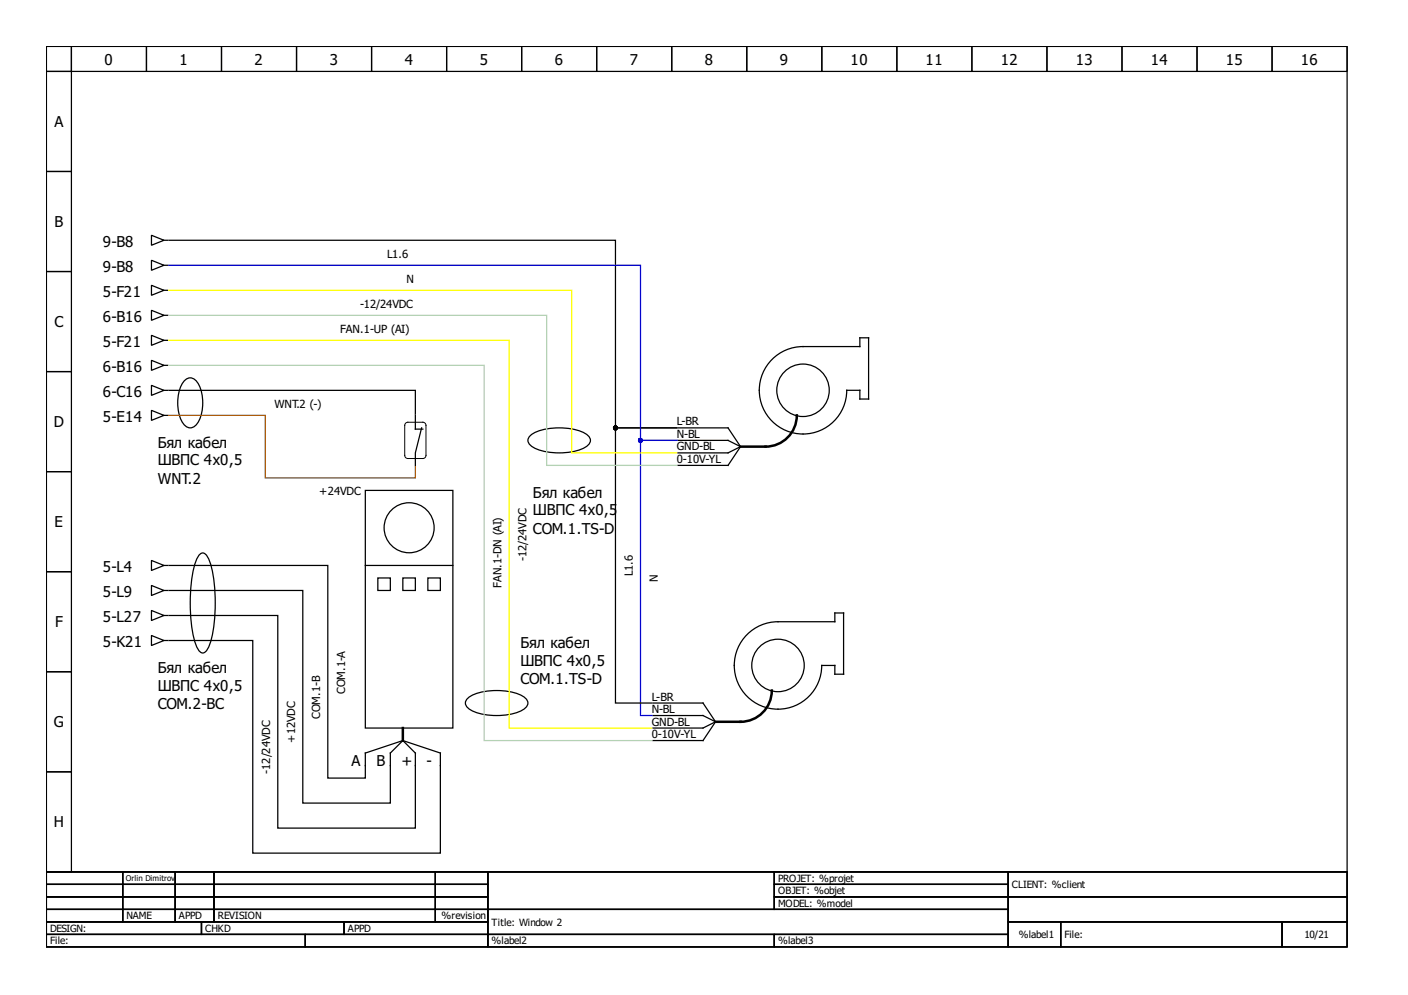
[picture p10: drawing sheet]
<svg xmlns="http://www.w3.org/2000/svg" width="297mm" height="210mm" viewBox="0 0 297 210" stroke-linecap="round" stroke-linejoin="round" font-family="sans-serif">
<g fill="none" stroke="#000" stroke-width=".26">
<path d="M9.8 9.8h274.4v174.1h-274.4zM9.8 9.8h5.3v5.3h-5.3zM9.8 15.1h5.3v21.1h-5.3zM15.1 9.8h15.8v5.3h-15.8zM30.9 9.8h15.8v5.3h-15.8zM46.7 9.8h15.9v5.3h-15.9zM62.6 9.8h15.8v5.3h-15.8zM78.4 9.8h15.8v5.3h-15.8zM94.2 9.8h15.9v5.3h-15.9zM110.1 9.8h15.8v5.3h-15.8zM125.9 9.8h15.8v5.3h-15.8zM141.7 9.8h15.8v5.3h-15.8z"/>
<path d="M157.5 9.8h15.9v5.3h-15.9zM173.4 9.8h15.8v5.3h-15.8zM189.2 9.8h15.8v5.3h-15.8zM205 9.8h15.9v5.3h-15.9zM220.9 9.8h15.8v5.3h-15.8zM236.7 9.8h15.8v5.3h-15.8zM252.5 9.8h15.9v5.3h-15.9zM268.4 9.8h15.8v5.3h-15.8zM9.8 36.2h5.3v21.1h-5.3zM9.8 57.3h5.3v21.1h-5.3zM32 49.6l2.6 1.1-2.6 1zM32 54.9l2.6 1.1-2.6 1z"/>
<path d="M34.6 50.7h.8M34.6 56h.8M35.6 50.7h94.2v39.6h13h-13v58h7.7M9.8 78.4h5.3v21.1h-5.3zM32 65.5l2.6 1-2.6 1.1zM32 70.7l2.6 1.1-2.6 1zM32 60.2l2.6 1-2.6 1.1zM32 76l2.6 1.1-2.6 1zM34.6 66.5h.8M34.6 71.8h.8M34.6 61.2h.8M34.6 77.1h.8"/>
<path d="M162.5 76.2a9.2 9.2 0 0 1 6.9-3.1h12v-1.8h1.8v12.9h-1.8v-1.9h-2.8a9.2 9.2 0 0 1-12.5 8.7 9.2 9.2 0 0 1-3.6-14.8zM9.8 99.5h5.3v21.1h-5.3zM32 86.6l2.6 1-2.6 1.1zM32 81.3l2.6 1-2.6 1.1zM34.6 82.3h.8M34.6 87.6h.8M35.6 82.3h52v5.1M39.1 80.1a1.59 1.59 0 0 1 2.5 .5 8.8 8.8 0 0 1 0 8.8 1.66 1.66 0 0 1-2.9 0 8.8 8.8 0 0 1 0-8.8zM87.6 87.6v2.9h1.6M88.9 90.3l-1.3 5.2v2.7M111.8 92a10.4 10.4 0 0 1 7.4-1.7 8.1 8.1 0 0 1 5 1.7 1.36 1.36 0 0 1-.5 2.2 13.1 13.1 0 0 1-11.4 0 1.4 1.4 0 0 1-.5-2.2zM143 90.3h10.6l2.6 3.9"/>
<path d="M143 92.9h10.6l2.6 1.3M156.2 94.2l-2.6 1.3h-10.6M156.2 94.2l-2.6 4h-10.6M32 118.2l2.6 1.1-2.6 1zM34.6 119.3h.8M35.6 119.3h33.6v44.8h7.9v-5.2l7.9-2.7M42 117.1a.87 .87 0 0 1 1.5 0 17.4 17.4 0 0 1 1.9 8.5 27.1 27.1 0 0 1-1.5 11.2 1.12 1.12 0 0 1-1.1 1 1.12 1.12 0 0 1-1.1-1 29 29 0 0 1-1.3-14l.4-2.5a8 8 0 0 1 1.2-3.2zM77.1 103.5h18.4v50.1h-18.4zM77.1 119.3h18.4M9.8 120.6h5.3v21.1h-5.3zM32 134.1l2.6 1-2.6 1.1zM32 128.8l2.6 1-2.6 1.1z"/>
<path d="M32 123.5l2.6 1.1-2.6 1zM34.6 135.1h.8M34.6 129.8h.8M34.6 124.6h.8M35.6 124.6h28.3v44.8h18.4v-10.5l2.7-2.7M35.6 135.1h17.7v44.9h39.6v-21.1l-7.9-2.7M35.6 129.8h23v44.9h29v-15.8l-2.6-2.7M79.7 121.9h2.6v2.7h-2.6zM85 121.9h2.6v2.7h-2.6zM90.3 121.9h2.6v2.7h-2.6zM157.2 134.3a9.2 9.2 0 0 1 6.9-3.1h12v-1.9h1.9v12.9h-1.9v-1.8h-2.7a9.2 9.2 0 0 1-12.5 8.6 9.2 9.2 0 0 1-3.7-14.7zM9.8 141.7h5.3v21.1h-5.3z"/>
<path d="M98.6 147.4a10.4 10.4 0 0 1 7.4-1.7 8.1 8.1 0 0 1 5 1.7 1.36 1.36 0 0 1-.5 2.2 13.1 13.1 0 0 1-11.4 0 1.4 1.4 0 0 1-.5-2.2zM137.8 148.3h10.5l2.6 4M137.8 150.9h10.5l2.6 1.4M150.9 152.3l-2.6 1.3h-10.5M150.9 152.3l-2.6 3.9h-10.5M9.8 162.8h5.3v21.1h-5.3zM9.8 183.9h274.4v15.9h-274.4zM9.8 183.9h16.1v2.7h-16.1zM9.8 186.6h16.1v2.6h-16.1zM9.8 189.2h16.1v2.6h-16.1zM9.8 191.8h16.1v2.7h-16.1zM9.8 194.5h32.7v2.6h-32.7z"/>
<path d="M9.8 197.1h54.6v2.7h-54.6zM25.9 183.9h11.1v2.7h-11.1zM25.9 186.6h11.1v2.6h-11.1zM25.9 189.2h11.1v2.6h-11.1zM25.9 191.8h11.1v2.7h-11.1zM37 183.9h8.1v2.7h-8.1zM37 186.6h8.1v2.6h-8.1zM37 189.2h8.1v2.6h-8.1zM37 191.8h8.1v2.7h-8.1zM42.5 194.5h30.1v2.6h-30.1zM45.1 183.9h46.7v2.7h-46.7zM45.1 186.6h46.7v2.6h-46.7z"/>
<path d="M45.1 189.2h46.7v2.6h-46.7zM45.1 191.8h46.7v2.7h-46.7zM64.4 197.1h38.5v2.7h-38.5zM72.6 194.5h30.3v2.6h-30.3zM91.8 183.9h11.1v2.7h-11.1zM91.8 186.6h11.1v2.6h-11.1zM91.8 189.2h11.1v2.6h-11.1zM91.8 191.8h11.1v2.7h-11.1zM102.9 183.9h60.4v7.9h-60.4zM102.9 191.8h109.8v5.3h-109.8zM102.9 197.1h60.4v2.7h-60.4zM163.3 183.9h49.4v2.7h-49.4z"/>
<path d="M163.3 186.6h49.4v2.6h-49.4zM163.3 189.2h49.4v2.6h-49.4zM163.3 197.1h49.4v2.7h-49.4zM212.7 183.9h71.5v5.3h-71.5zM212.7 189.2h71.5v5.3h-71.5zM212.7 194.5h11.1v5.3h-11.1zM223.8 194.5h46.7v5.3h-46.7zM270.5 194.5h13.7v5.3h-13.7z"/>
<circle cx="169.4" cy="82.3" r="5.5"/>
<circle cx="86.3" cy="111.3" r="5.3"/>
<circle cx="164.1" cy="140.4" r="5.5"/>
</g>
<path d="M168.1 87.6a6.6 6.6 0 0 1-6.6 6.6h-5.3M85 153.6v2.6M162.8 145.7a6.6 6.6 0 0 1-6.6 6.6h-5.3" fill="none" stroke="#000" stroke-width=".53"/>
<path d="M85.6 89.3l.4-.2h3.2a.66 .66 0 0 1 .7 .6v6.4a.66 .66 0 0 1-.7 .6h-3.2a.66 .66 0 0 1-.6-.6v-6.4z" fill="none" stroke="#000" stroke-width=".21"/>
<path d="M35.6 71.8h71.8v81.8h30.1M35.6 61.2h85v34.3h22.2" fill="none" stroke="#ff0" stroke-width=".26"/>
<path d="M35.6 77.1h66.5v79.1h35.4M35.6 66.5h79.7v31.7h27.5" fill="none" stroke="#b1d1b1" stroke-width=".26"/>
<path d="M35.6 56h99.5v36.9h7.7h-7.7v58h2.4" fill="none" stroke="#00f" stroke-width=".26"/>
<circle cx="135.1" cy="92.9" r=".4" fill="#00f" stroke="#00f" stroke-width=".26"/>
<circle cx="129.8" cy="90.3" r=".4" fill="#000" stroke="#000" stroke-width=".26"/>
<path d="M35.6 87.6h20.4v13.2h31.6v-2.4" fill="none" stroke="#a50" stroke-width=".26"/>
<g font-size="3.2">
<text x="22.1" y="13.6">0</text>
<text x="37.9" y="13.6">1</text>
<text x="53.7" y="13.6">2</text>
<text x="69.6" y="13.6">3</text>
<text x="85.4" y="13.6">4</text>
<text x="101.2" y="13.6">5</text>
<text x="117" y="13.6">6</text>
<text x="132.9" y="13.6">7</text>
<text x="148.7" y="13.6">8</text>
<text x="164.5" y="13.6">9</text>
<text x="179.4" y="13.6">10</text>
<text x="195.3" y="13.6">11</text>
<text x="211.1" y="13.6">12</text>
<text x="226.9" y="13.6">13</text>
<text x="242.8" y="13.6">14</text>
<text x="258.6" y="13.6">15</text>
<text x="274.4" y="13.6">16</text>
<text x="11.5" y="26.8">A</text>
<text x="11.5" y="47.9">B</text>
<text x="21.7" y="52">9-B8</text>
<text x="21.7" y="57.3">9-B8</text>
<text x="21.7" y="62.6">5-F21</text>
<text x="11.5" y="69">C</text>
<text x="21.7" y="67.8">6-B16</text>
<text x="21.7" y="73.1">5-F21</text>
<text x="21.7" y="83.7">6-C16</text>
<text x="21.7" y="78.4">6-B16</text>
<text x="21.7" y="88.9">5-E14</text>
<text x="11.4" y="90.1">D</text>
<text x="33.3" y="94.5">Бял кабел</text>
<text x="33.3" y="98.2">ШВПС 4x0,5</text>
<text x="33.3" y="102.1">WNT.2</text>
<text x="112.4" y="105">Бял кабел</text>
<text x="11.5" y="111.2">E</text>
<text x="112.4" y="108.7">ШВПС 4x0,5</text>
<text x="112.4" y="112.7">COM.1.TS-D</text>
<text x="21.7" y="125.9">5-L9</text>
<text x="21.7" y="120.6">5-L4</text>
<text x="21.7" y="131.2">5-L27</text>
<text x="11.6" y="132.3">F</text>
<text x="21.7" y="136.4">5-K21</text>
<text x="109.8" y="136.7">Бял кабел</text>
<text x="33.3" y="142">Бял кабел</text>
<text x="109.8" y="140.4">ШВПС 4x0,5</text>
<text x="33.3" y="145.7">ШВПС 4x0,5</text>
<text x="33.3" y="149.6">COM.2-BC</text>
<text x="109.8" y="144.4">COM.1.TS-D</text>
<text x="11.4" y="153.5">G</text>
<text x="74.2" y="161.5">A</text>
<text x="79.4" y="161.5">B</text>
<text x="84.7" y="161.5">+</text>
<text x="90" y="161.5">-</text>
<text x="11.4" y="174.6">H</text>
</g>
<g font-size="2.4">
<text x="81.7" y="54.4">L1.6</text>
<text x="85.8" y="59.7">N</text>
<text x="75.9" y="64.9">-12/24VDC</text>
<text x="71.7" y="70.2">FAN.1-UP (AI)</text>
<text x="57.9" y="86">WNT.2 (-)</text>
<text x="142.8" y="89.7">L-BR</text>
<text x="142.8" y="92.4">N-BL</text>
<text x="142.8" y="95">GND-BL</text>
<text x="142.8" y="97.7">0-10V-YL</text>
<text x="67.3" y="104.5">+24VDC</text>
<text x="111.1" y="118.4" transform="rotate(-90 111.1 118.4)">-12/24VDC</text>
<text x="105.8" y="124" transform="rotate(-90 105.8 124)">FAN.1-DN (AI)</text>
<text x="133.5" y="121.5" transform="rotate(-90 133.5 121.5)">L1.6</text>
<text x="138.8" y="122.7" transform="rotate(-90 138.8 122.7)">N</text>
<text x="72.8" y="146.3" transform="rotate(-90 72.8 146.3)">COM.1-A</text>
<text x="137.5" y="147.8">L-BR</text>
<text x="67.6" y="151.6" transform="rotate(-90 67.6 151.6)">COM.1-B</text>
<text x="137.5" y="150.4">N-BL</text>
<text x="137.5" y="155.7">0-10V-YL</text>
<text x="137.5" y="153.1">GND-BL</text>
<text x="62.3" y="156.8" transform="rotate(-90 62.3 156.8)">+12VDC</text>
<text x="57" y="163.2" transform="rotate(-90 57 163.2)">-12/24VDC</text>
</g>
<g font-size="2.1">
<text x="164.1" y="186">PROJET: %projet</text>
<text x="164.1" y="188.7">OBJET: %objet</text>
<text x="164.1" y="191.3">MODEL: %model</text>
<text x="213.5" y="187.4">CLIENT: %client</text>
<text x="10.6" y="196.6">DESIGN:</text>
<text x="26.7" y="194">NAME</text>
<text x="37.8" y="194">APPD</text>
<text x="43.3" y="196.6">CHKD</text>
<text x="45.9" y="194">REVISION</text>
<text x="73.4" y="196.6">APPD</text>
<text x="93.2" y="194">%revision</text>
<text x="103.7" y="195.3">Title: Window 2</text>
<text x="214.9" y="197.9">%label1</text>
<text x="224.6" y="197.9">File:</text>
<text x="275.2" y="197.9">10/21</text>
<text x="10.6" y="199.2">File:</text>
<text x="103.7" y="199.2">%label2</text>
<text x="164.1" y="199.2">%label3</text>
</g>
<text font-size="1.7" x="26.5" y="185.9">Orlin Dimitrov</text>
</svg>
